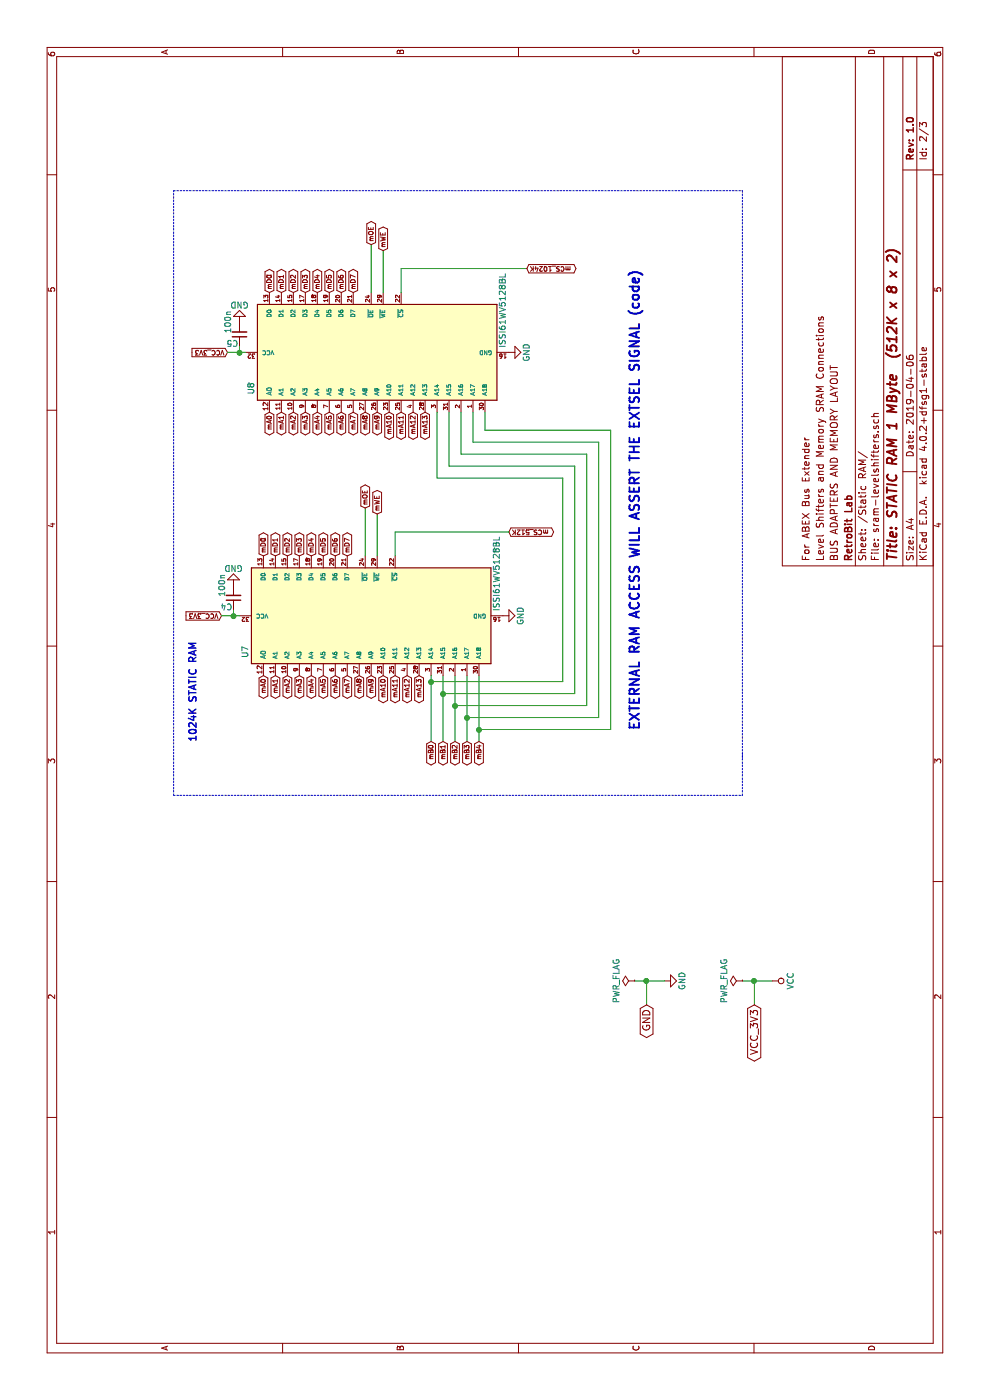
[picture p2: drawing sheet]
EESchema Schematic File Version 2
LIBS:MCU_STC
LIBS:Timer_RTC
LIBS:Relay_SolidState
LIBS:Relay
LIBS:RF_AM_FM
LIBS:Memory_Flash
LIBS:MCU_Module
LIBS:74xx
LIBS:Transistor_FET
LIBS:Regulator_Switching
LIBS:Logic_LevelTranslator
LIBS:Isolator
LIBS:Interface
LIBS:Converter_ACDC
LIBS:Battery_Management
LIBS:Amplifier_Operational
LIBS:RF_Module
LIBS:Interface_HDMI
LIBS:power
LIBS:Sensor_Temperature
LIBS:Timer_PLL
LIBS:Sensor_Pressure
LIBS:Sensor_Motion
LIBS:Oscillator
LIBS:MCU_Microchip_SAME
LIBS:MCU_Microchip_SAMD
LIBS:Interface_Expansion
LIBS:Interface_Ethernet
LIBS:Interface_CAN_LIN
LIBS:Amplifier_Difference
LIBS:Sensor_Magnetic
LIBS:Power_Management
LIBS:Memory_RAM
LIBS:MCU_Microchip_PIC18
LIBS:Interface_USB
LIBS:Audio
LIBS:Analog_Switch
LIBS:Amplifier_Current
LIBS:Regulator_Linear
LIBS:Device
LIBS:Analog_ADC
LIBS:MCU_Microchip_PIC16
LIBS:Connector
LIBS:Power_Protection
LIBS:Jumper
LIBS:Diode
LIBS:Switch
LIBS:Sensor_Current
LIBS:Sensor
LIBS:Regulator_Controller
LIBS:Driver_FET
LIBS:Amplifier_Audio
LIBS:RF_Filter
LIBS:Driver_Haptic
LIBS:RF_GSM
LIBS:Filter
LIBS:Converter_DCDC
LIBS:Analog
LIBS:RF_GPS
LIBS:Driver_Motor
LIBS:Driver_LED
LIBS:Sensor_Optical
LIBS:RF
LIBS:Power_Supervisor
LIBS:LED
LIBS:Simulation_SPICE
LIBS:CPU_NXP_IMX
LIBS:Sensor_Touch
LIBS:Memory_UniqueID
LIBS:Display_Character
LIBS:Mechanical
LIBS:MCU_Microchip_ATmega
LIBS:Comparator
LIBS:Memory_EEPROM
LIBS:RF_Switch
LIBS:Transformer
LIBS:Timer
LIBS:RF_Amplifier
LIBS:Sensor_Humidity
LIBS:MCU_Texas_MSP430
LIBS:MCU_Texas
LIBS:DSP_AnalogDevices
LIBS:74xGxx
LIBS:Reference_Voltage
LIBS:Sensor_Proximity
LIBS:RF_Mixer
LIBS:MCU_ST_STM8
LIBS:Interface_Telecom
LIBS:CPU
LIBS:4xxx_IEEE
LIBS:FPGA_Lattice
LIBS:Analog_DAC
LIBS:Interface_UART
LIBS:4xxx
LIBS:MCU_Microchip_ATtiny
LIBS:Sensor_Audio
LIBS:MCU_Cypress
LIBS:MCU_SiFive
LIBS:MCU_Nordic
LIBS:MCU_NXP_Kinetis
LIBS:Driver_Display
LIBS:MCU_NXP_S08
LIBS:Valve
LIBS:Triac_Thyristor
LIBS:Transistor_IGBT
LIBS:Regulator_SwitchedCapacitor
LIBS:Fiber_Optic
LIBS:Diode_Laser
LIBS:Reference_Current
LIBS:Transistor_BJT
LIBS:Memory_NVRAM
LIBS:MCU_NXP_LPC
LIBS:74xx_IEEE
LIBS:pspice
LIBS:Video
LIBS:Transistor_Array
LIBS:Sensor_Voltage
LIBS:Sensor_Gas
LIBS:Security
LIBS:Regulator_Current
LIBS:RF_ZigBee
LIBS:RF_WiFi
LIBS:RF_RFID
LIBS:RF_Bluetooth
LIBS:Potentiometer_Digital
LIBS:Motor
LIBS:Memory_ROM
LIBS:Memory_EPROM
LIBS:MCU_SiliconLabs
LIBS:MCU_ST_STM32L4
LIBS:MCU_ST_STM32L4+
LIBS:MCU_ST_STM32L1
LIBS:MCU_ST_STM32L0
LIBS:MCU_ST_STM32H7
LIBS:MCU_ST_STM32F7
LIBS:MCU_ST_STM32F4
LIBS:MCU_ST_STM32F3
LIBS:MCU_ST_STM32F2
LIBS:MCU_ST_STM32F1
LIBS:MCU_ST_STM32F0
LIBS:MCU_Parallax
LIBS:MCU_NXP_MCore
LIBS:MCU_NXP_MAC7100
LIBS:MCU_NXP_HCS12
LIBS:MCU_NXP_HC12
LIBS:MCU_NXP_HC11
LIBS:MCU_NXP_ColdFire
LIBS:MCU_Microchip_SAML
LIBS:MCU_Microchip_PIC32
LIBS:MCU_Microchip_PIC24
LIBS:MCU_Microchip_PIC12
LIBS:MCU_Microchip_PIC10
LIBS:MCU_Microchip_AVR
LIBS:MCU_Microchip_8051
LIBS:MCU_Intel
LIBS:MCU_Espressif
LIBS:MCU_AnalogDevices
LIBS:Logic_Programmable
LIBS:Isolator_Analog
LIBS:Interface_Optical
LIBS:Interface_LineDriver
LIBS:Interface_HID
LIBS:Interface_CurrentLoop
LIBS:Graphic
LIBS:GPU
LIBS:FPGA_Xilinx_Virtex7
LIBS:FPGA_Xilinx_Virtex6
LIBS:FPGA_Xilinx_Virtex5
LIBS:FPGA_Xilinx_Spartan6
LIBS:FPGA_Xilinx_Kintex7
LIBS:FPGA_Xilinx_Artix7
LIBS:FPGA_Xilinx
LIBS:FPGA_Microsemi
LIBS:Driver_Relay
LIBS:Display_Graphic
LIBS:Diode_Bridge
LIBS:DSP_Texas
LIBS:DSP_Motorola
LIBS:DSP_Microchip_DSPIC33
LIBS:DSP_Freescale
LIBS:Connector_Generic_Shielded
LIBS:Connector_Generic_MountingPin
LIBS:Connector_Generic
LIBS:CPU_PowerPC
LIBS:CPU_NXP_68000
LIBS:CPU_NXP_6800
LIBS:CPLD_Xilinx
LIBS:CPLD_Altera
LIBS:Amplifier_Video
LIBS:Amplifier_Instrumentation
LIBS:Amplifier_Buffer
LIBS:AmigaComponents
LIBS:abex-megaram-cache
EELAYER 25 0
EELAYER END
$Descr A4 11693 8268
encoding utf-8
Sheet 2 3
Title "STATIC RAM 1 MByte  (512K x 8 x 2)"
Date "2019-04-06"
Rev "1.0"
Comp "RetroBit Lab"
Comment1 "BUS ADAPTERS AND MEMORY LAYOUT"
Comment2 "Level Shifters and Memory SRAM Connections"
Comment3 "For ABEX Bus Extender"
Comment4 ""
$EndDescr
$Comp
L ISSI61WV5128BL U7
U 1 1
P 6550 3100
F 0 "U7" H 6250 4150 50  0000 C CNN
F 1 "ISSI61WV5128BL" H 6900 2050 50  0000 C CNN
F 2 "RetroBitLab:SOP-32L-20.5x11.30-1.27mm" H 6550 3100 50  0001 C CIN
F 3 "" H 6550 3100 60  0001 C CNN
	1    6550 3100
	1    0    0    -1  
$EndComp
$Comp
L GND #PWR09
U 1 1
P 6550 4200
F 0 "#PWR09" H 6550 3950 50  0001 C CNN
F 1 "GND" H 6550 4050 50  0000 C CNN
F 2 "" H 6550 4200 60  0001 C CNN
F 3 "" H 6550 4200 60  0001 C CNN
	1    6550 4200
	1    0    0    -1  
$EndComp
Text GLabel 6550 1850 1    39   Input ~ 0
VCC_3V3
Wire Wire Line
	7050 3150 7400 3150
Wire Wire Line
	6550 1850 6550 2000
$Comp
L C_Small C4
U 1 1
P 6700 1950
F 0 "C4" H 6710 2020 50  0000 L CNN
F 1 "100n" V 6800 1750 50  0000 L CNN
F 2 "Capacitors_SMD:C_1206_HandSoldering" H 6700 1950 50  0001 C CNN
F 3 "" H 6700 1950 60  0001 C CNN
	1    6700 1950
	0    -1   -1   0   
$EndComp
$Comp
L GND #PWR010
U 1 1
P 6800 1950
F 0 "#PWR010" H 6800 1700 50  0001 C CNN
F 1 "GND" H 6800 1800 50  0000 C CNN
F 2 "" H 6800 1950 60  0001 C CNN
F 3 "" H 6800 1950 60  0001 C CNN
	1    6800 1950
	0    -1   -1   0   
$EndComp
Text GLabel 6050 2200 0    39   BiDi ~ 0
mA0
Text GLabel 6050 2300 0    39   BiDi ~ 0
mA1
Text GLabel 6050 2400 0    39   BiDi ~ 0
mA2
Text GLabel 6050 2500 0    39   BiDi ~ 0
mA3
Text GLabel 6050 2600 0    39   BiDi ~ 0
mA4
Text GLabel 6050 2700 0    39   BiDi ~ 0
mA5
Text GLabel 6050 2800 0    39   BiDi ~ 0
mA6
Text GLabel 6050 2900 0    39   BiDi ~ 0
mA7
Text GLabel 7050 2200 2    39   BiDi ~ 0
mD0
Text GLabel 7050 2300 2    39   BiDi ~ 0
mD1
Text GLabel 7050 2400 2    39   BiDi ~ 0
mD2
Text GLabel 7050 2500 2    39   BiDi ~ 0
mD3
Text GLabel 7050 2600 2    39   BiDi ~ 0
mD4
Text GLabel 7050 2700 2    39   BiDi ~ 0
mD5
Text GLabel 7050 2800 2    39   BiDi ~ 0
mD6
Text GLabel 7050 2900 2    39   BiDi ~ 0
mD7
Wire Notes Line
	5050 1450 10100 1450
Text Notes 5500 1650 0    59   ~ 12
1024K STATIC RAM
Wire Wire Line
	6600 1950 6550 1950
Connection ~ 6550 1950
Text GLabel 6050 3000 0    39   BiDi ~ 0
mA8
Text GLabel 6050 3100 0    39   BiDi ~ 0
mA9
Text GLabel 6050 3200 0    39   BiDi ~ 0
mA10
Text GLabel 6050 3300 0    39   BiDi ~ 0
mA11
Text GLabel 6050 3400 0    39   BiDi ~ 0
mA12
Text GLabel 6050 3500 0    39   BiDi ~ 0
mA13
Text GLabel 5500 3600 0    39   BiDi ~ 0
mB0
Wire Notes Line
	10100 1450 10100 6200
Text GLabel 5500 3700 0    39   BiDi ~ 0
mB1
Text GLabel 5500 3800 0    39   BiDi ~ 0
mB2
Text GLabel 5500 3900 0    39   BiDi ~ 0
mB3
Text GLabel 5500 4000 0    39   BiDi ~ 0
mB4
Wire Notes Line
	10100 6200 5350 6200
Wire Wire Line
	7050 3300 7250 3300
Text GLabel 7250 4250 3    39   BiDi ~ 0
mCS_512K
Text Notes 5600 5350 0    79   ~ 16
EXTERNAL RAM ACCESS WILL ASSERT THE EXTSEL SIGNAL (code)
$Comp
L ISSI61WV5128BL U8
U 1 1
P 8750 3150
F 0 "U8" H 8450 4200 50  0000 C CNN
F 1 "ISSI61WV5128BL" H 9100 2100 50  0000 C CNN
F 2 "RetroBitLab:SOP-32L-20.5x11.30-1.27mm" H 8750 3150 50  0001 C CIN
F 3 "" H 8750 3150 60  0001 C CNN
	1    8750 3150
	1    0    0    -1  
$EndComp
$Comp
L GND #PWR011
U 1 1
P 8750 4250
F 0 "#PWR011" H 8750 4000 50  0001 C CNN
F 1 "GND" H 8750 4100 50  0000 C CNN
F 2 "" H 8750 4250 60  0001 C CNN
F 3 "" H 8750 4250 60  0001 C CNN
	1    8750 4250
	1    0    0    -1  
$EndComp
Text GLabel 8750 1900 1    39   Input ~ 0
VCC_3V3
Wire Wire Line
	9250 3200 9600 3200
Wire Wire Line
	8750 1900 8750 2050
$Comp
L C_Small C5
U 1 1
P 8900 2000
F 0 "C5" H 8910 2070 50  0000 L CNN
F 1 "100n" V 9000 1800 50  0000 L CNN
F 2 "Capacitors_SMD:C_1206_HandSoldering" H 8900 2000 50  0001 C CNN
F 3 "" H 8900 2000 60  0001 C CNN
	1    8900 2000
	0    -1   -1   0   
$EndComp
$Comp
L GND #PWR012
U 1 1
P 9000 2000
F 0 "#PWR012" H 9000 1750 50  0001 C CNN
F 1 "GND" H 9000 1850 50  0000 C CNN
F 2 "" H 9000 2000 60  0001 C CNN
F 3 "" H 9000 2000 60  0001 C CNN
	1    9000 2000
	0    -1   -1   0   
$EndComp
Text GLabel 8250 2250 0    39   BiDi ~ 0
mA0
Text GLabel 8250 2350 0    39   BiDi ~ 0
mA1
Text GLabel 8250 2450 0    39   BiDi ~ 0
mA2
Text GLabel 8250 2550 0    39   BiDi ~ 0
mA3
Text GLabel 8250 2650 0    39   BiDi ~ 0
mA4
Text GLabel 8250 2750 0    39   BiDi ~ 0
mA5
Text GLabel 8250 2850 0    39   BiDi ~ 0
mA6
Text GLabel 8250 2950 0    39   BiDi ~ 0
mA7
Text GLabel 9250 2250 2    39   BiDi ~ 0
mD0
Text GLabel 9250 2350 2    39   BiDi ~ 0
mD1
Text GLabel 9250 2450 2    39   BiDi ~ 0
mD2
Text GLabel 9250 2550 2    39   BiDi ~ 0
mD3
Text GLabel 9250 2650 2    39   BiDi ~ 0
mD4
Text GLabel 9250 2750 2    39   BiDi ~ 0
mD5
Text GLabel 9250 2850 2    39   BiDi ~ 0
mD6
Text GLabel 9250 2950 2    39   BiDi ~ 0
mD7
Wire Wire Line
	8800 2000 8750 2000
Connection ~ 8750 2000
Text GLabel 8250 3050 0    39   BiDi ~ 0
mA8
Text GLabel 8250 3150 0    39   BiDi ~ 0
mA9
Text GLabel 8250 3250 0    39   BiDi ~ 0
mA10
Text GLabel 8250 3350 0    39   BiDi ~ 0
mA11
Text GLabel 8250 3450 0    39   BiDi ~ 0
mA12
Text GLabel 8250 3550 0    39   BiDi ~ 0
mA13
Wire Wire Line
	9250 3350 9450 3350
Wire Wire Line
	9450 3350 9450 4400
Wire Wire Line
	5500 3600 6050 3600
Wire Wire Line
	5500 3700 6050 3700
Wire Wire Line
	5500 3800 6050 3800
Wire Wire Line
	5500 3900 6050 3900
Wire Wire Line
	5500 4000 6050 4000
Wire Wire Line
	8250 3650 7700 3650
Wire Wire Line
	7700 3650 7700 4700
Wire Wire Line
	7700 4700 6000 4700
Wire Wire Line
	6000 4700 6000 3600
Connection ~ 6000 3600
Wire Wire Line
	8250 3750 7800 3750
Wire Wire Line
	7800 3750 7800 4800
Wire Wire Line
	7800 4800 5900 4800
Wire Wire Line
	5900 4800 5900 3700
Connection ~ 5900 3700
Wire Wire Line
	8250 3850 7900 3850
Wire Wire Line
	7900 3850 7900 4900
Wire Wire Line
	7900 4900 5800 4900
Wire Wire Line
	5800 4900 5800 3800
Connection ~ 5800 3800
Wire Wire Line
	8250 3950 8000 3950
Wire Wire Line
	8000 3950 8000 5000
Wire Wire Line
	8000 5000 5700 5000
Wire Wire Line
	5700 5000 5700 3900
Connection ~ 5700 3900
Wire Wire Line
	8250 4050 8100 4050
Wire Wire Line
	8100 4050 8100 5100
Wire Wire Line
	8100 5100 5600 5100
Wire Wire Line
	5600 5100 5600 4000
Connection ~ 5600 4000
Wire Notes Line
	5050 1450 5050 6200
Wire Notes Line
	5050 6200 5400 6200
$Comp
L GND #PWR013
U 1 1
P 3500 5550
F 0 "#PWR013" H 3500 5300 50  0001 C CNN
F 1 "GND" H 3500 5400 50  0000 C CNN
F 2 "" H 3500 5550 50  0001 C CNN
F 3 "" H 3500 5550 50  0001 C CNN
	1    3500 5550
	1    0    0    -1  
$EndComp
Wire Wire Line
	3500 5300 3500 5550
Wire Wire Line
	3500 5400 3300 5400
Text GLabel 3300 5400 0    60   BiDi ~ 0
GND
$Comp
L PWR_FLAG #FLG014
U 1 1
P 3500 5300
F 0 "#FLG014" H 3500 5375 50  0001 C CNN
F 1 "PWR_FLAG" H 3500 5450 50  0000 C CNN
F 2 "" H 3500 5300 50  0001 C CNN
F 3 "" H 3500 5300 50  0001 C CNN
	1    3500 5300
	1    0    0    -1  
$EndComp
Connection ~ 3500 5400
Wire Wire Line
	3500 6200 3500 6450
Wire Wire Line
	3500 6300 3300 6300
Text GLabel 3300 6300 0    60   BiDi ~ 0
VCC_3V3
$Comp
L PWR_FLAG #FLG015
U 1 1
P 3500 6200
F 0 "#FLG015" H 3500 6275 50  0001 C CNN
F 1 "PWR_FLAG" H 3500 6350 50  0000 C CNN
F 2 "" H 3500 6200 50  0001 C CNN
F 3 "" H 3500 6200 50  0001 C CNN
	1    3500 6200
	1    0    0    -1  
$EndComp
Connection ~ 3500 6300
$Comp
L VCC #PWR016
U 1 1
P 3500 6450
F 0 "#PWR016" H 3500 6300 50  0001 C CNN
F 1 "VCC" H 3500 6600 50  0000 C CNN
F 2 "" H 3500 6450 50  0001 C CNN
F 3 "" H 3500 6450 50  0001 C CNN
	1    3500 6450
	-1   0    0    1   
$EndComp
Wire Wire Line
	9650 3100 9250 3100
Wire Wire Line
	7450 3050 7050 3050
Wire Wire Line
	7250 3300 7250 4250
Text GLabel 9450 4400 3    39   BiDi ~ 0
mCS_1024K
Text GLabel 9650 3100 2    39   BiDi ~ 0
mOE
Text GLabel 9600 3200 2    39   BiDi ~ 0
mWE
Text GLabel 7450 3050 2    39   BiDi ~ 0
mOE
Text GLabel 7400 3150 2    39   BiDi ~ 0
mWE
$EndSCHEMATC
